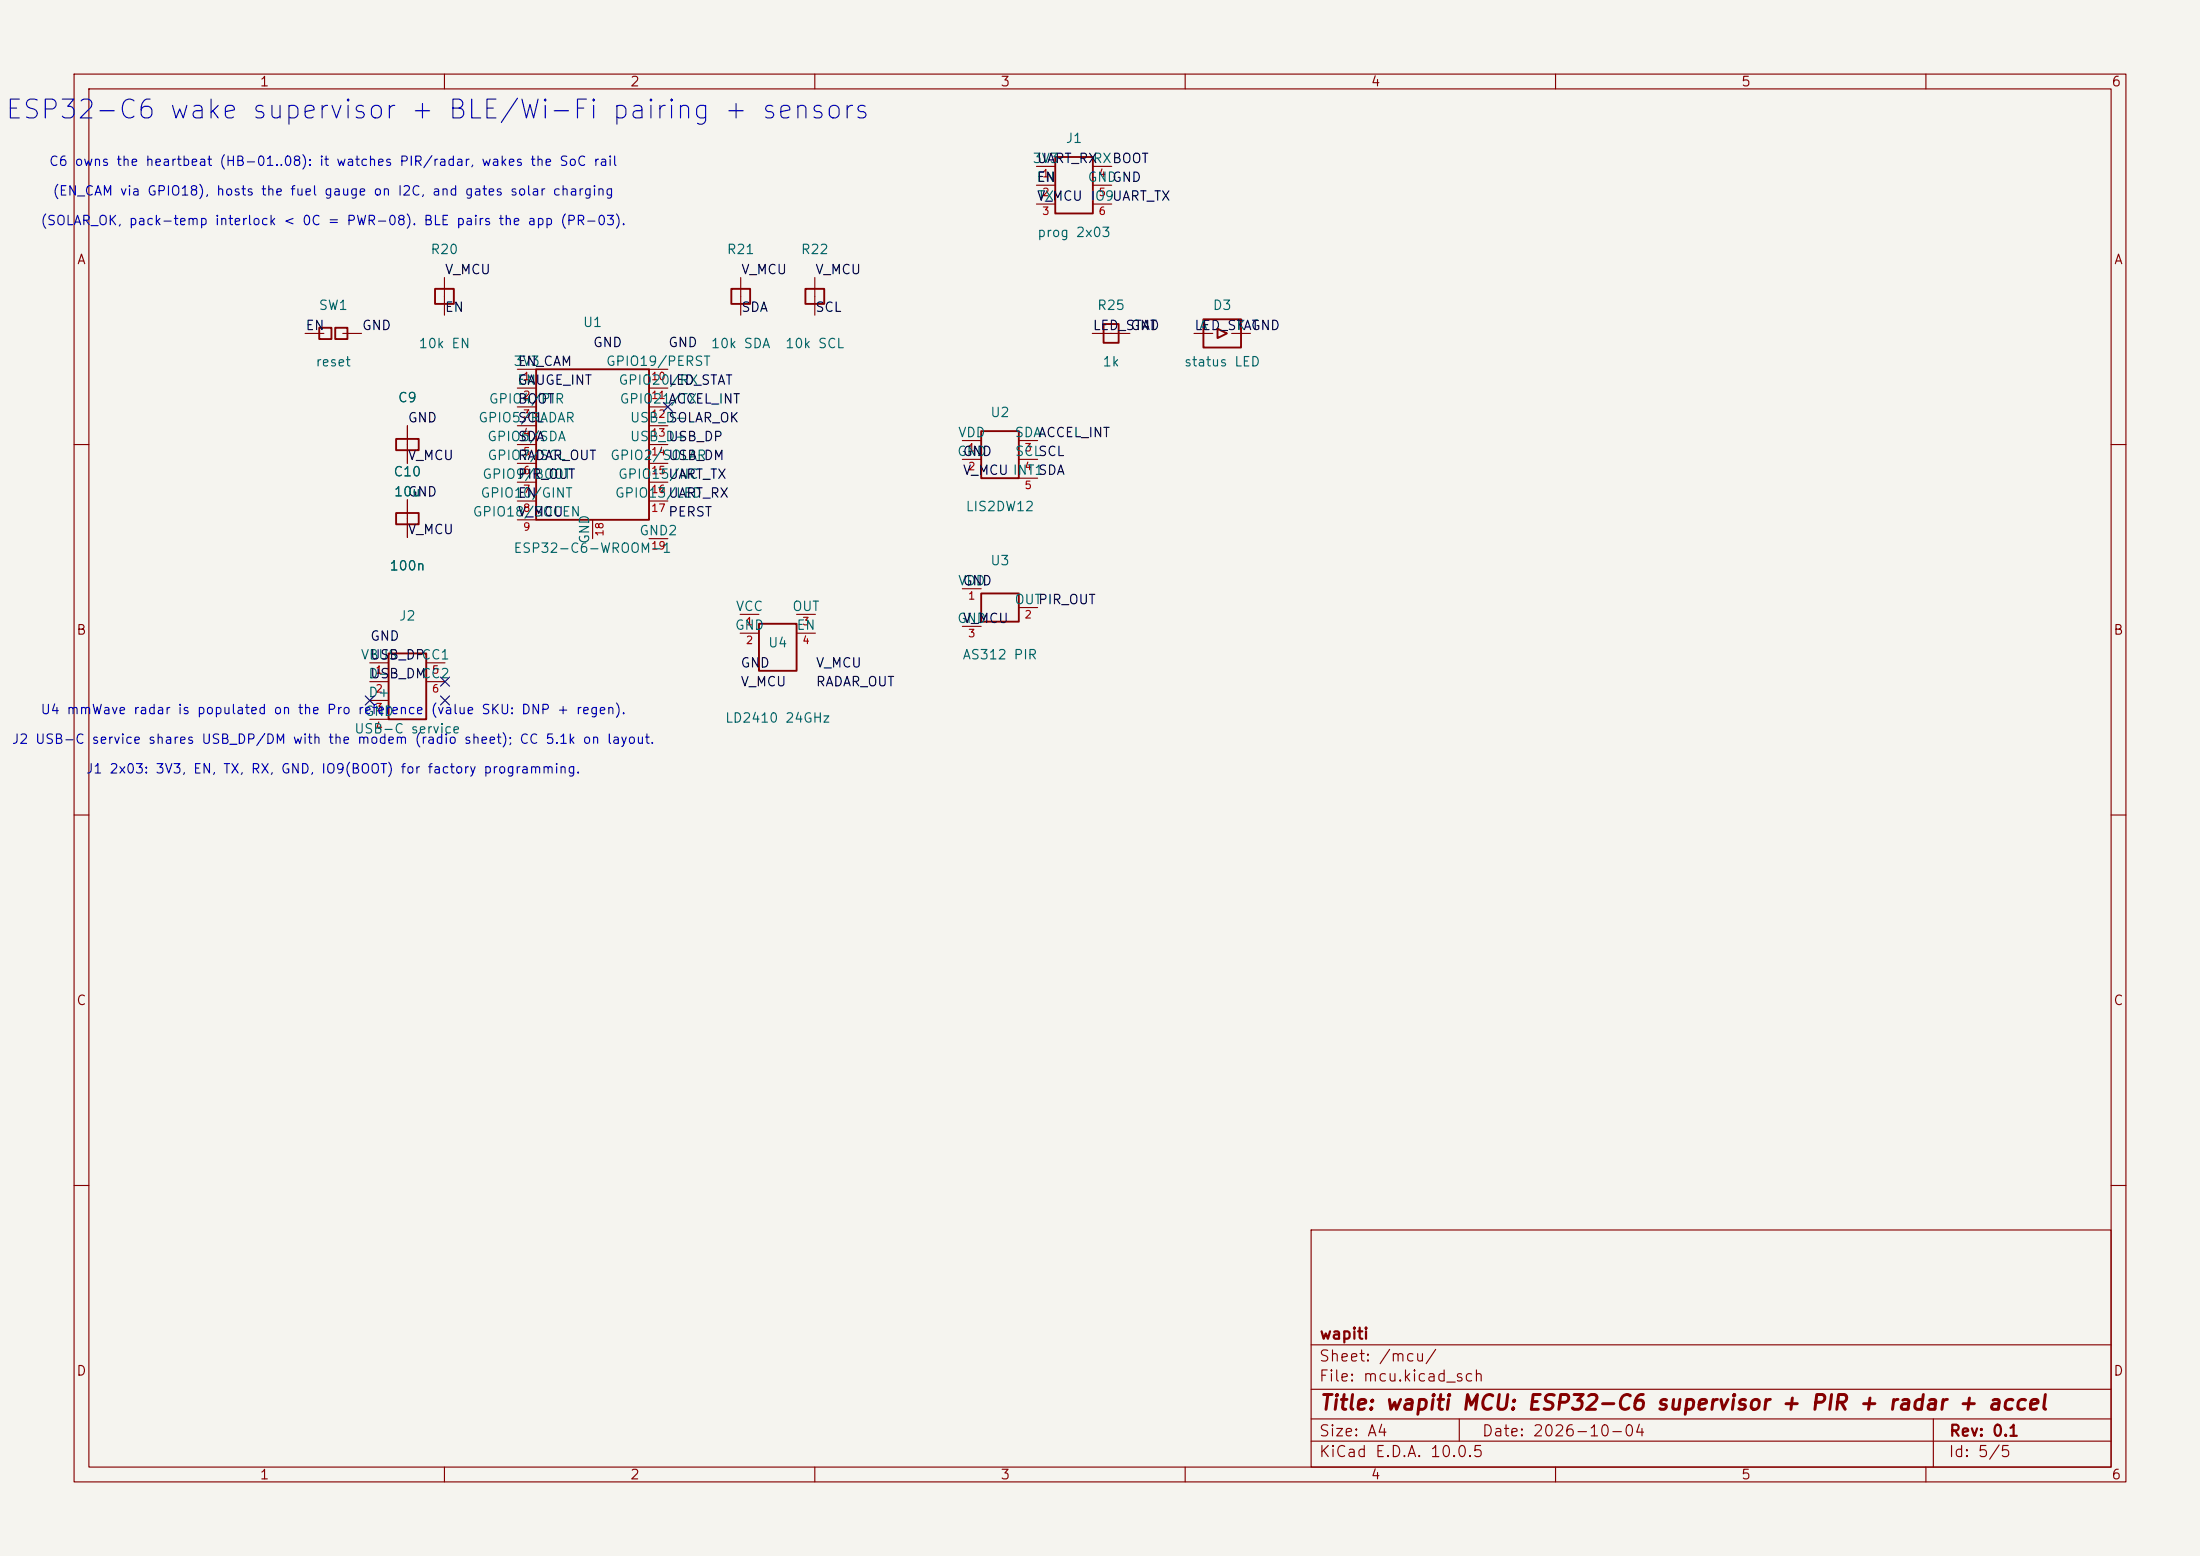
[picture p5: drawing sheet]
<svg xmlns="http://www.w3.org/2000/svg" width="297mm" height="210mm" viewBox="0 0 297 210" stroke-linecap="round" stroke-linejoin="round" font-family="sans-serif">
<path d="M0 0h297v210h-297z" fill="#f5f4ef" stroke="#f5f4ef" stroke-width=".14"/>
<g fill="none" stroke="#840000" stroke-width=".15">
<path d="M10 10h277v190h-277zM12 12h273v186h-273zM60 10v2M110 10v2M160 10v2M210 10v2M260 10v2M60 37.5v5M100 37.5v5M110 37.5v5M139.9 22.5h2.6M139.9 25h2.6"/>
<path d="M139.9 27.5h2.6M147.5 22.5h2.6M147.5 25h2.6M147.5 27.5h2.6M41.2 45h2.5M46.3 45h2.5M55 57.5v5M69.8 49.8h2.6M69.8 52.4h2.6M69.8 54.9h2.6M69.8 57.5h2.6M87.6 49.8h2.6"/>
<path d="M87.6 52.4h2.6M87.6 54.9h2.6M87.6 57.5h2.6M129.9 59.5h2.6M137.5 59.5h2.6M147.5 45h5M161.2 45h2.5M166.3 45h2.5M10 60h2M55 67.5v5M69.8 60h2.6M69.8 62.5h2.6"/>
<path d="M69.8 65.1h2.6M69.8 67.6h2.6M69.8 70.2h2.6M80 70.2v2.5M87.6 60h2.6M87.6 62.5h2.6M87.6 65.1h2.6M87.6 67.6h2.6M87.6 72.7h2.6M129.9 62h2.6M129.9 79.5h2.6M137.5 62h2.6"/>
<path d="M137.5 64.5h2.6M285 60h2M49.9 89.5h2.6M49.9 92h2.6M49.9 94.5h2.6M49.9 97.1h2.6M57.5 89.5h2.6M57.5 92h2.6M99.9 82.9h2.6M99.9 85.5h2.6M107.5 82.9h2.6M107.5 85.5h2.6"/>
<path d="M129.9 84.5h2.6M137.5 82h2.6M10 110h2M285 110h2M10 160h2M177 166h108v32h-108zM285 160h2M60 198v2M110 198v2M160 198v2M177 194.5h108M177 191.5h108"/>
<path d="M177 187.5h108M177 181.5h108M197 191.5v3M210 198v2M260 198v2M261 191.5v6.5"/>
</g>
<g fill="none" stroke="#840000" stroke-width=".25">
<path d="M58.7 39h2.6v2h-2.6zM98.7 39h2.6v2h-2.6zM108.7 39h2.6v2h-2.6zM142.5 21.2h5v7.6h-5zM43.1 44.2h1.6v1.6h-1.6zM45.3 44.2h1.6v1.6h-1.6zM53.5 59.2h3v1.6h-3zM72.4 49.8h15.2v20.4h-15.2zM132.5 58.2h5v6.3h-5zM149 43.7h2v2.6h-2zM162.5 43.1h5v3.8h-5zM164.4 44.4l1.2 .6-1.2 .6z"/>
<path d="M53.5 69.2h3v1.6h-3zM52.5 88.2h5v8.9h-5zM102.5 84.2h5v6.3h-5zM132.5 80.1h5v3.8h-5z"/>
</g>
<path d="M89.6 54.3l1.2 1.2M90.8 54.3l-1.2 1.2M49.3 93.9l1.2 1.2M50.5 93.9l-1.2 1.2M59.5 93.9l1.2 1.2M59.5 91.4l1.2 1.2M60.7 93.9l-1.2 1.2M60.7 91.4l-1.2 1.2" fill="none" stroke="#000084" stroke-width=".15"/>
<text font-size="2.5" fill="#0000c2" x=".5" y="16.7">ESP32-C6 wake supervisor + BLE/Wi-Fi pairing + sensors</text>
<text font-size="2" fill="#840000" x="178" y="190.8">Title: wapiti MCU: ESP32-C6 supervisor + PIR + radar + accel</text>
<g font-size="1.5" fill="#840000">
<text x="178" y="184.1">Sheet: /mcu/</text>
<text x="178" y="181.1">wapiti</text>
<text x="178" y="186.8">File: mcu.kicad_sch</text>
<text x="178" y="197">KiCad E.D.A. 10.0.5</text>
<text x="178" y="194.2">Size: A4</text>
<text x="200" y="194.2">Date: 2026-10-04</text>
<text x="263" y="197">Id: 5/5</text>
<text x="263" y="194.2">Rev: 0.1</text>
</g>
<g font-size="1.3" fill="#840000">
<text x="35" y="12">1</text>
<text x="85" y="12">2</text>
<text x="135" y="12">3</text>
<text x="185" y="12">4</text>
<text x="235" y="12">5</text>
<text x="285" y="12">6</text>
<text x="10.3" y="36">A</text>
<text x="285.3" y="36">A</text>
<text x="10.2" y="86">B</text>
<text x="285.2" y="86">B</text>
<text x="10.2" y="136">C</text>
<text x="285.2" y="136">C</text>
<text x="10.2" y="186">D</text>
<text x="285.2" y="186">D</text>
<text x="35" y="200">1</text>
<text x="85" y="200">2</text>
<text x="135" y="200">3</text>
<text x="185" y="200">4</text>
<text x="235" y="200">5</text>
<text x="285" y="200">6</text>
</g>
<g font-size="1.3" fill="#0000c2">
<text x="6.5" y="22.7">C6 owns the heartbeat (HB-01..08): it watches PIR/radar, wakes the SoC rail</text>
<text x="7" y="26.7">(EN_CAM via GPIO18), hosts the fuel gauge on I2C, and gates solar charging</text>
<text x="5.4" y="30.7">(SOLAR_OK, pack-temp interlock &lt; 0C = PWR-08). BLE pairs the app (PR-03).</text>
<text x="1.5" y="100.7">J2 USB-C</text>
<text x="5.4" y="96.7">U4 mmWave radar is populated on the Pro reference</text>
<text x="12.3" y="100.7">service shares USB_DP/DM with the modem (radio sheet); CC 5.1k on layout.</text>
<text x="58.1" y="96.7">(value SKU: DNP + regen).</text>
<text x="11.5" y="104.7">J1 2x03: 3V3, EN, TX, RX, GND, IO9(BOOT) for factory programming.</text>
</g>
<g font-size="1.3" fill="#006464">
<text x="139.3" y="22.3">3V3</text>
<text x="143.8" y="19.6">J1</text>
<text x="147.4" y="22.3">RXBOOT</text>
<text x="139.8" y="24.9">EN</text>
<text x="140" y="27.4">TX</text>
<text x="146.7" y="24.9">GND</text>
<text x="147.1" y="27.4">IO9UART_TX</text>
<text x="58" y="34.6">R20</text>
<text x="98" y="34.6">R21</text>
<text x="108" y="34.6">R22</text>
<text x="139.9" y="32.3">prog 2x03</text>
<text x="42.9" y="42.2">SW1</text>
<text x="56.4" y="47.3">10k EN</text>
<text x="78.6" y="44.5">U1</text>
<text x="95.9" y="47.3">10k SDA</text>
<text x="105.9" y="47.3">10k SCL</text>
<text x="148" y="42.2">R25</text>
<text x="161.8" y="44.9">A</text>
<text x="163.6" y="42.2">D3</text>
<text x="166.8" y="44.9">K GND</text>
<text x="42.5" y="49.8">reset</text>
<text x="69.2" y="49.7">3V3</text>
<text x="69.7" y="52.2">EN</text>
<text x="81.7" y="49.7">GPIO19/PERST</text>
<text x="83.4" y="52.2">GPIO20/RX</text>
<text x="148.8" y="49.8">1k</text>
<text x="159.8" y="49.8">status LED</text>
<text x="53.6" y="54.6">C9</text>
<text x="64.5" y="57.3">GPIO5/RADAR</text>
<text x="65.7" y="59.9">GPIO6/SDA</text>
<text x="65.9" y="54.8">GPIO4/PIR</text>
<text x="83.6" y="54.8">GPIO21/TX</text>
<text x="85" y="57.3">USB_D-</text>
<text x="85" y="59.9">USB_D+</text>
<text x="129.2" y="59.3">VDD</text>
<text x="133.6" y="56.6">U2</text>
<text x="136.9" y="59.3">SDA</text>
<text x="53" y="64.6">C10</text>
<text x="65" y="64.9">GPIO9/BOOT</text>
<text x="65.7" y="62.4">GPIO7/SCL</text>
<text x="82.3" y="62.4">GPIO2/SOLAR</text>
<text x="83.4" y="64.9">GPIO15/NC</text>
<text x="129.1" y="61.9">GND</text>
<text x="136.9" y="61.9">SCL</text>
<text x="53.1" y="67.3">10u</text>
<text x="63.7" y="70">GPIO18/SOCEN</text>
<text x="64.8" y="67.5">GPIO10/GINT</text>
<text x="82.9" y="67.5">GPIO13/LED</text>
<text x="130.3" y="69.3">LIS2DW12</text>
<text x="52.5" y="77.3">100n</text>
<text x="69.2" y="74.9">ESP32-C6-WROOM-1</text>
<text x="79.9" y="73.5" transform="rotate(-90 79.9 73.5)">GND</text>
<text x="86.2" y="72.6">GND2</text>
<text x="133.6" y="76.6">U3</text>
<text x="99.2" y="82.8">VCC</text>
<text x="106.9" y="82.8">OUT</text>
<text x="129.2" y="79.3">VDD</text>
<text x="136.9" y="81.9">OUT</text>
<text x="48.6" y="89.3">VBUS</text>
<text x="53.8" y="84.1">J2</text>
<text x="56.8" y="89.3">CC1</text>
<text x="99.1" y="85.3">GND</text>
<text x="103.6" y="87.7">U4</text>
<text x="107.4" y="85.3">EN</text>
<text x="129.1" y="84.4">GND</text>
<text x="129.9" y="89.3">AS312 PIR</text>
<text x="49.6" y="91.9">D-</text>
<text x="49.6" y="94.4">D+</text>
<text x="56.8" y="91.9">CC2</text>
<text x="47.7" y="99.3">USB-C service</text>
<text x="49.1" y="96.9">GND</text>
<text x="97.8" y="97.9">LD2410 24GHz</text>
</g>
<g font-size="1.3" fill="#0f0f0f">
<text x="139.9" y="22.3">UART_RX</text>
<text x="139.9" y="27.4">V_MCU</text>
<text x="150.1" y="24.9">GND</text>
<text x="60" y="37.3">V_MCU</text>
<text x="100" y="37.3">V_MCU</text>
<text x="110" y="37.3">V_MCU</text>
<text x="41.2" y="44.9">EN</text>
<text x="48.8" y="44.9">GND</text>
<text x="60" y="42.4">EN</text>
<text x="80" y="47.2">GND</text>
<text x="90.1" y="47.2">GND</text>
<text x="100" y="42.4">SDA</text>
<text x="110" y="42.4">SCL</text>
<text x="147.4" y="44.9">LED_STAT</text>
<text x="152.5" y="44.9">GND</text>
<text x="161.2" y="44.9">LED_STAT</text>
<text x="69.8" y="52.3">GAUGE_INT</text>
<text x="69.8" y="49.7">EN_CAM</text>
<text x="90.1" y="52.3">LED_STAT</text>
<text x="55" y="57.3">GND</text>
<text x="69.8" y="54.8">BOOT</text>
<text x="69.8" y="59.9">SDA</text>
<text x="69.8" y="57.3">SCL</text>
<text x="90.1" y="59.9">USB_DP</text>
<text x="90.1" y="54.8">ACCEL_INT</text>
<text x="90.1" y="57.3">SOLAR_OK</text>
<text x="140.1" y="59.3">ACCEL_INT</text>
<text x="55" y="62.4">V_MCU</text>
<text x="69.8" y="65">PIR_OUT</text>
<text x="69.8" y="62.4">RADAR_OUT</text>
<text x="90.1" y="65">UART_TX</text>
<text x="90.1" y="62.4">USB_DM</text>
<text x="129.9" y="64.4">V_MCU INT1</text>
<text x="129.9" y="61.9">GND</text>
<text x="140.1" y="61.9">SCL</text>
<text x="140.1" y="64.4">SDA</text>
<text x="55" y="67.3">GND</text>
<text x="69.8" y="70">V_MCU</text>
<text x="69.8" y="67.5">EN</text>
<text x="90.1" y="70">PERST</text>
<text x="90.1" y="67.5">UART_RX</text>
<text x="55" y="72.4">V_MCU</text>
<text x="129.9" y="79.3">GND</text>
<text x="140.1" y="81.9">PIR_OUT</text>
<text x="49.9" y="86.8">GND</text>
<text x="49.9" y="89.3">USB_DP</text>
<text x="129.9" y="84.4">V_MCU</text>
<text x="49.9" y="91.9">USB_DM</text>
<text x="99.9" y="90.4">GND</text>
<text x="99.9" y="93">V_MCU</text>
<text x="110.1" y="93">RADAR_OUT</text>
<text x="110.1" y="90.4">V_MCU</text>
</g>
<g font-size="1" fill="#a90000">
<text x="140.6" y="24.2">1</text>
<text x="140.6" y="26.7">2</text>
<text x="140.6" y="29.3">3</text>
<text x="148.2" y="24.2">4</text>
<text x="148.2" y="26.7">5</text>
<text x="148.2" y="29.3">6</text>
<text x="70.5" y="51.6">1</text>
<text x="87.8" y="51.6">10</text>
<text x="70.5" y="54.1">2</text>
<text x="70.5" y="56.6">3</text>
<text x="70.5" y="59.2">4</text>
<text x="87.8" y="54.1">11</text>
<text x="87.8" y="56.6">12</text>
<text x="87.8" y="59.2">13</text>
<text x="70.5" y="61.7">5</text>
<text x="70.5" y="64.3">6</text>
<text x="87.8" y="61.7">14</text>
<text x="87.8" y="64.3">15</text>
<text x="130.6" y="61.2">1</text>
<text x="130.6" y="63.7">2</text>
<text x="138.2" y="61.2">3</text>
<text x="138.2" y="63.7">4</text>
<text x="70.5" y="66.8">7</text>
<text x="70.5" y="69.3">8</text>
<text x="70.5" y="71.9">9</text>
<text x="87.8" y="66.8">16</text>
<text x="87.8" y="69.3">17</text>
<text x="138.2" y="66.3">5</text>
<text x="81.7" y="72.5" transform="rotate(-90 81.7 72.5)">18</text>
<text x="87.8" y="74.4">19</text>
<text x="130.6" y="81.2">1</text>
<text x="138.2" y="83.7">2</text>
<text x="100.6" y="84.6">1</text>
<text x="100.6" y="87.2">2</text>
<text x="108.2" y="84.6">3</text>
<text x="108.2" y="87.2">4</text>
<text x="130.6" y="86.3">3</text>
<text x="50.6" y="91.2">1</text>
<text x="50.6" y="93.7">2</text>
<text x="58.2" y="91.2">5</text>
<text x="58.2" y="93.7">6</text>
<text x="50.6" y="96.3">3</text>
<text x="50.6" y="98.8">4</text>
</g>
</svg>
